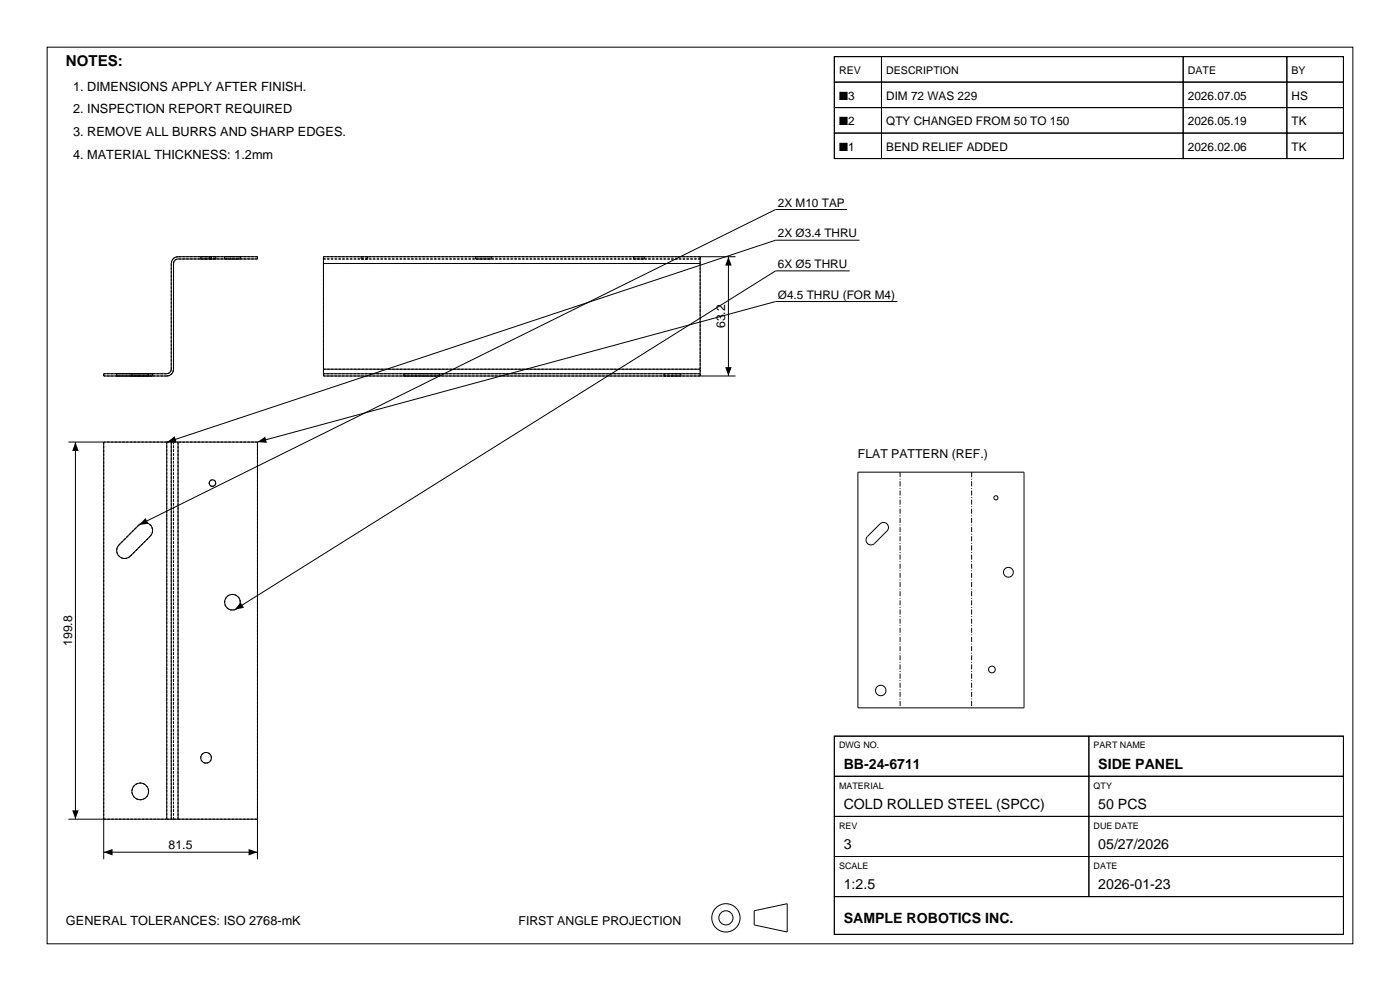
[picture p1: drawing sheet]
<svg xmlns="http://www.w3.org/2000/svg" width="420mm" height="297mm" viewBox="0 0 420 297" stroke-linecap="round" stroke-linejoin="round" font-family="sans-serif">
<g fill="none" stroke="#000" stroke-width=".3">
<path d="M14.1 14.1h391.8v268.8h-391.8zM250.3 17h14.1v7.6h-14.1zM250.3 17h152.7v30.5h-152.7zM264.4 17h90.5v7.6h-90.5zM354.9 17h31.2v7.6h-31.2zM386.1 17h16.9v7.6h-16.9zM250.3 24.6h14.1v7.6h-14.1zM250.3 32.2h14.1v7.7h-14.1zM250.3 39.9h14.1v7.6h-14.1zM264.4 24.6h90.5v7.6h-90.5zM264.4 32.2h90.5v7.7h-90.5zM264.4 39.9h90.5v7.6h-90.5z"/>
<path d="M354.9 24.6h31.2v7.6h-31.2zM354.9 32.2h31.2v7.7h-31.2zM354.9 39.9h31.2v7.6h-31.2zM386.1 24.6h16.9v7.6h-16.9zM386.1 32.2h16.9v7.7h-16.9zM386.1 39.9h16.9v7.6h-16.9zM52.2 77.3l1.2-.4h23.8v.7h-23.8a1.36 1.36 0 0 0-1.3 1.4v31.7a2.04 2.04 0 0 1-2.1 2h-18.9v-.7h18.9a1.36 1.36 0 0 0 1.4-1.3v-31.7l.4-1.2zM97 79v31.7M97 79h113M210 76.9v2.1M210 79v31.7M218.5 76.9v35.8"/>
<path d="M220.7 76.9h-123.7v2.1M254.1 62.8h-21.4l-191 94.5M257.9 72h-25.2l-182.5 60.5M254.9 81.2h-22.2l-162.3 101.5M269.2 90.4h-36.5l-155.5 42.1M97 110.7v1.3M97 112h113M97 112v.7h123.7M97 110.7h113M210 110.7v1.3M210 112v.7M20.5 132.5h29.5"/>
<path d="M22.6 132.5v113M31.1 132.5v125M50 132.5h1.4M50 132.5v113M51.4 132.5h2M51.4 132.5v113M53.4 132.5h23.8M53.4 132.5v113M77.2 132.5v125M41.7 157.3a2.39 2.39 0 0 1 3.4 0 2.39 2.39 0 0 1 0 3.4l-6 6a2.39 2.39 0 0 1-3.4 0 2.39 2.39 0 0 1 0-3.4zM257.4 141.5h49.8v70.6h-49.8zM264 157a1.49 1.49 0 0 1 2.1 0 1.49 1.49 0 0 1 0 2.1l-3.7 3.8a1.49 1.49 0 0 1-2.2 0 1.49 1.49 0 0 1 0-2.1z"/>
<path d="M250.3 220.6h76.4v12h-76.4zM250.3 232.6h76.4v12.1h-76.4zM250.3 220.6h152.7v59.4h-152.7zM326.7 220.6h76.3v12h-76.3zM326.7 232.6h76.3v12.1h-76.3zM20.5 245.5h29.5M31.1 255.4h46.1M50 245.5h1.4M51.4 245.5h2M53.4 245.5h23.8M250.3 244.7h76.4v12h-76.4zM250.3 256.7h76.4v12h-76.4z"/>
<path d="M326.7 244.7h76.3v12h-76.3zM326.7 256.7h76.3v12h-76.3zM226.3 273l9.9-2.2v8.5l-9.9-2.1zM250.3 268.7h152.7v11.3h-152.7z"/>
<circle cx="63.7" cy="144.8" r=".99"/>
<circle cx="298.8" cy="149.2" r=".62"/>
<circle cx="302.5" cy="171.5" r="1.47"/>
<circle cx="69.7" cy="180.5" r="2.35"/>
<circle cx="264.2" cy="206.9" r="1.57"/>
<circle cx="297.6" cy="200.6" r="1"/>
<circle cx="42.1" cy="237.2" r="2.51"/>
<circle cx="61.8" cy="227.1" r="1.61"/>
<circle cx="217.8" cy="275.1" r="4.2"/>
<circle cx="217.8" cy="275.1" r="2.12"/>
</g>
<g fill="none" stroke="#000" stroke-width=".3" stroke-dasharray=".7 .4" stroke-linecap="butt">
<path d="M51.4 79v31.7M52.1 79v31.7M52.1 79a1.36 1.36 0 0 1 1.3-1.4M53.4 76.9a2.04 2.04 0 0 0-2 2.1M60.2 77.6h3.2M60.2 76.9h3.2M60.2 76.9v.7M61.8 77.6h-1.6M61.8 76.9h-1.6M62.8 77.6h1.9M62.8 76.9h1.9M62.8 76.9v.7"/>
<path d="M63.4 77.6h-1.6M63.4 76.9h-1.6M63.4 76.9v.7M63.7 77.6h-.9M63.7 76.9h-.9M64.7 77.6h-1M64.7 76.9h-1M64.7 76.9v.7M67.4 77.6h4.7M67.4 76.9h4.7M67.4 76.9v.7M69.7 77.6h-2.3"/>
<path d="M69.7 76.9h-2.3M72.1 77.6h-2.4M72.1 76.9h-2.4M72.1 76.9v.7M77.2 77.6h-23.8M77.2 77.6v-.7M77.2 76.9h-23.8M97 79v31.7M97 79v-1.4M97 77.6v-.7M97 77.6h113M108.3 77.6h2"/>
<path d="M108.3 76.9h2M108.3 76.9v.7M110.3 77.6h-2M110.3 76.9h-2M110.3 77.6v-.7M142.7 77.6h4.7M142.7 76.9h4.7M142.7 76.9v.7M147.4 77.6h-4.7M147.4 76.9h-4.7M147.4 77.6v-.7M190 77.6h3.3"/>
<path d="M190 76.9h3.3M190 76.9v.7M193.3 77.6h-3.3M193.3 76.9h-3.3M193.3 77.6v-.7M210 77.6v-.7M210 79v-1.4M210 79h-113M210 77.6h-113M210 76.9h-113M31.1 112.7v-.7M35 112.7h.7"/>
<path d="M35 112h.7M35 112v.7M39.1 112.7h-4.1M39.1 112.7h6M39.1 112h-4.1M39.1 112h6M39.6 112.7h5M39.6 112h5M39.6 112v.7M41.7 112.7h-6M41.7 112.7h4.1M41.7 112h-6"/>
<path d="M41.7 112h4.1M44.6 112.7h-5M44.6 112h-5M44.6 112.7v-.7M45.8 112.7h-.7M45.8 112h-.7M45.8 112v.7M50 112.7h-18.9M50 112h-18.9M50 112.7a2.04 2.04 0 0 0 2.1-2M51.4 110.7a1.36 1.36 0 0 1-1.4 1.3M97 112.7v-2"/>
<path d="M97 110.7h113M121.1 112.7h4.1M121.1 112h4.1M121.1 112v.7M121.8 112.7h6.1M121.8 112.7h-.7M121.8 112h6.1M121.8 112h-.7M131.2 112.7h.7M131.2 112.7h-6M131.2 112h.7M131.2 112h-6"/>
<path d="M131.9 112.7h-4M131.9 112h-4M131.9 112v.7M199.2 112.7h2.5M199.2 112h2.5M199.2 112v.7M201.7 112.7h2.5M201.7 112h2.5M204.2 112.7h-5M204.2 112h-5M204.2 112v.7M210 110.7v-31.7"/>
<path d="M210 112.7v-2M210 112.7h-113M210 112h-113M31.1 132.5v113M50 132.5h-18.9M50 132.5h2.1M51.4 132.5v113M52.1 132.5h1.3M52.1 132.5v113M53.4 132.5v113M77.2 132.5h-23.8M41.7 157.3l-6 6"/>
<path d="M41.7 157.3a2.39 2.39 0 0 1 3.4 0 2.39 2.39 0 0 1 0 3.4M63.7 145.8a.99 .99 0 0 1-.9-1.4 .99 .99 0 0 1 1.6-.3 .99 .99 0 0 1-.2 1.6l-.5 .1M39.1 166.7a2.39 2.39 0 0 1-3.4 0 2.39 2.39 0 0 1 0-3.4M39.1 166.7l6-6M69.7 182.8a2.35 2.35 0 0 1-2.1-3.3 2.35 2.35 0 0 1 3.9-.6 2.35 2.35 0 0 1-1.1 3.8l-.7 .1M44.6 237.2a2.51 2.51 0 0 1-3.6 2.3 2.51 2.51 0 0 1-.6-4.2 2.51 2.51 0 0 1 4.1 1.1l.1 .8M61.8 228.7a1.61 1.61 0 0 1-1.5-2.2 1.61 1.61 0 0 1 2.7-.5 1.61 1.61 0 0 1-.6 2.6l-.6 .1M31.1 245.5h18.9M50 245.5h2.1M50 245.5v-113M52.1 245.5h1.3M52.1 245.5v-113"/>
<path d="M53.4 245.5h23.8M77.2 245.5v-113"/>
</g>
<path d="M218.5 76.9l1 2.7h-1.9zM217.6 110h1.9l-1 2.7zM22.6 132.5l1 2.6h-1.9zM50.2 132.5l2.2-1.8 .6 1.9zM77.2 132.5l2.4-1.6 .5 1.8zM43.7 155.3l.8 1.7-2.8 .3zM72.2 180.5l1 1.6-2.8 .6zM21.7 242.8h1.9l-1 2.7zM31.1 255.4l2.7-1v2zM74.6 254.4l2.6 1-2.6 1z" fill="#000"/>
<path d="M270 141.5v70.6M291.5 141.5v70.6" fill="none" stroke="#000" stroke-width=".3" stroke-dasharray="1.5 .5 .2 .5" stroke-linecap="butt"/>
<text font-size="4.5" x="19.8" y="19.8">NOTES:</text>
<g font-size="4.2">
<text x="253.1" y="230.4">BB-24-6711</text>
<text x="329.5" y="230.4">SIDE PANEL</text>
<text x="253.1" y="242.4">COLD ROLLED STEEL (SPCC)</text>
<text x="329.5" y="242.4">50 PCS</text>
<text x="253.1" y="254.4">3</text>
<text x="329.5" y="254.4">05/27/2026</text>
<text x="253.1" y="266.5">1:2.5</text>
<text x="329.5" y="266.5">2026-01-23</text>
<text x="253.1" y="276.5">SAMPLE ROBOTICS INC.</text>
</g>
<g font-size="3.8">
<text x="21.9" y="27.2">1. DIMENSIONS APPLY AFTER FINISH.</text>
<text x="21.9" y="33.9">2. INSPECTION REPORT REQUIRED</text>
<text x="21.9" y="40.7">3. REMOVE ALL BURRS AND SHARP EDGES.</text>
<text x="21.9" y="47.5">4. MATERIAL THICKNESS: 1.2mm</text>
<text x="19.8" y="277.2">GENERAL TOLERANCES: ISO 2768-mK</text>
</g>
<g font-size="3.7">
<text x="217.5" y="98.4" transform="rotate(-90 217.5 98.4)">63.2</text>
<text x="257.4" y="137.3">FLAT PATTERN (REF.)</text>
<text x="21.6" y="193.6" transform="rotate(-90 21.6 193.6)">199.8</text>
<text x="50.6" y="254.4">81.5</text>
<text x="155.6" y="277.2">FIRST ANGLE PROJECTION</text>
</g>
<g font-size="3.5">
<text x="251.7" y="30">■3</text>
<text x="265.9" y="30">DIM 72 WAS 229</text>
<text x="356.4" y="30">2026.07.05</text>
<text x="387.5" y="30">HS</text>
<text x="251.7" y="37.6">■2</text>
<text x="265.9" y="37.6">QTY CHANGED FROM 50 TO 150</text>
<text x="356.4" y="37.6">2026.05.19</text>
<text x="387.5" y="37.6">TK</text>
<text x="251.7" y="45.2">■1</text>
<text x="265.9" y="45.2">BEND RELIEF ADDED</text>
<text x="356.4" y="45.2">2026.02.06</text>
<text x="387.5" y="45.2">TK</text>
<text x="233.4" y="61.9">2X M10 TAP</text>
<text x="233.4" y="71.1">2X Ø3.4 THRU</text>
<text x="233.4" y="80.3">6X Ø5 THRU</text>
<text x="233.4" y="89.5">Ø4.5 THRU (FOR M4)</text>
</g>
<g font-size="3.2">
<text x="251.7" y="22.3">REV</text>
<text x="265.9" y="22.3">DESCRIPTION</text>
<text x="356.4" y="22.3">DATE</text>
<text x="387.5" y="22.3">BY</text>
</g>
<g font-size="2.7">
<text x="251.7" y="224.3">DWG NO.</text>
<text x="328.1" y="224.3">PART NAME</text>
<text x="251.7" y="236.3">MATERIAL</text>
<text x="328.1" y="236.3">QTY</text>
<text x="251.7" y="248.3">REV</text>
<text x="328.1" y="248.3">DUE DATE</text>
<text x="251.7" y="260.4">SCALE</text>
<text x="328.1" y="260.4">DATE</text>
</g>
</svg>
